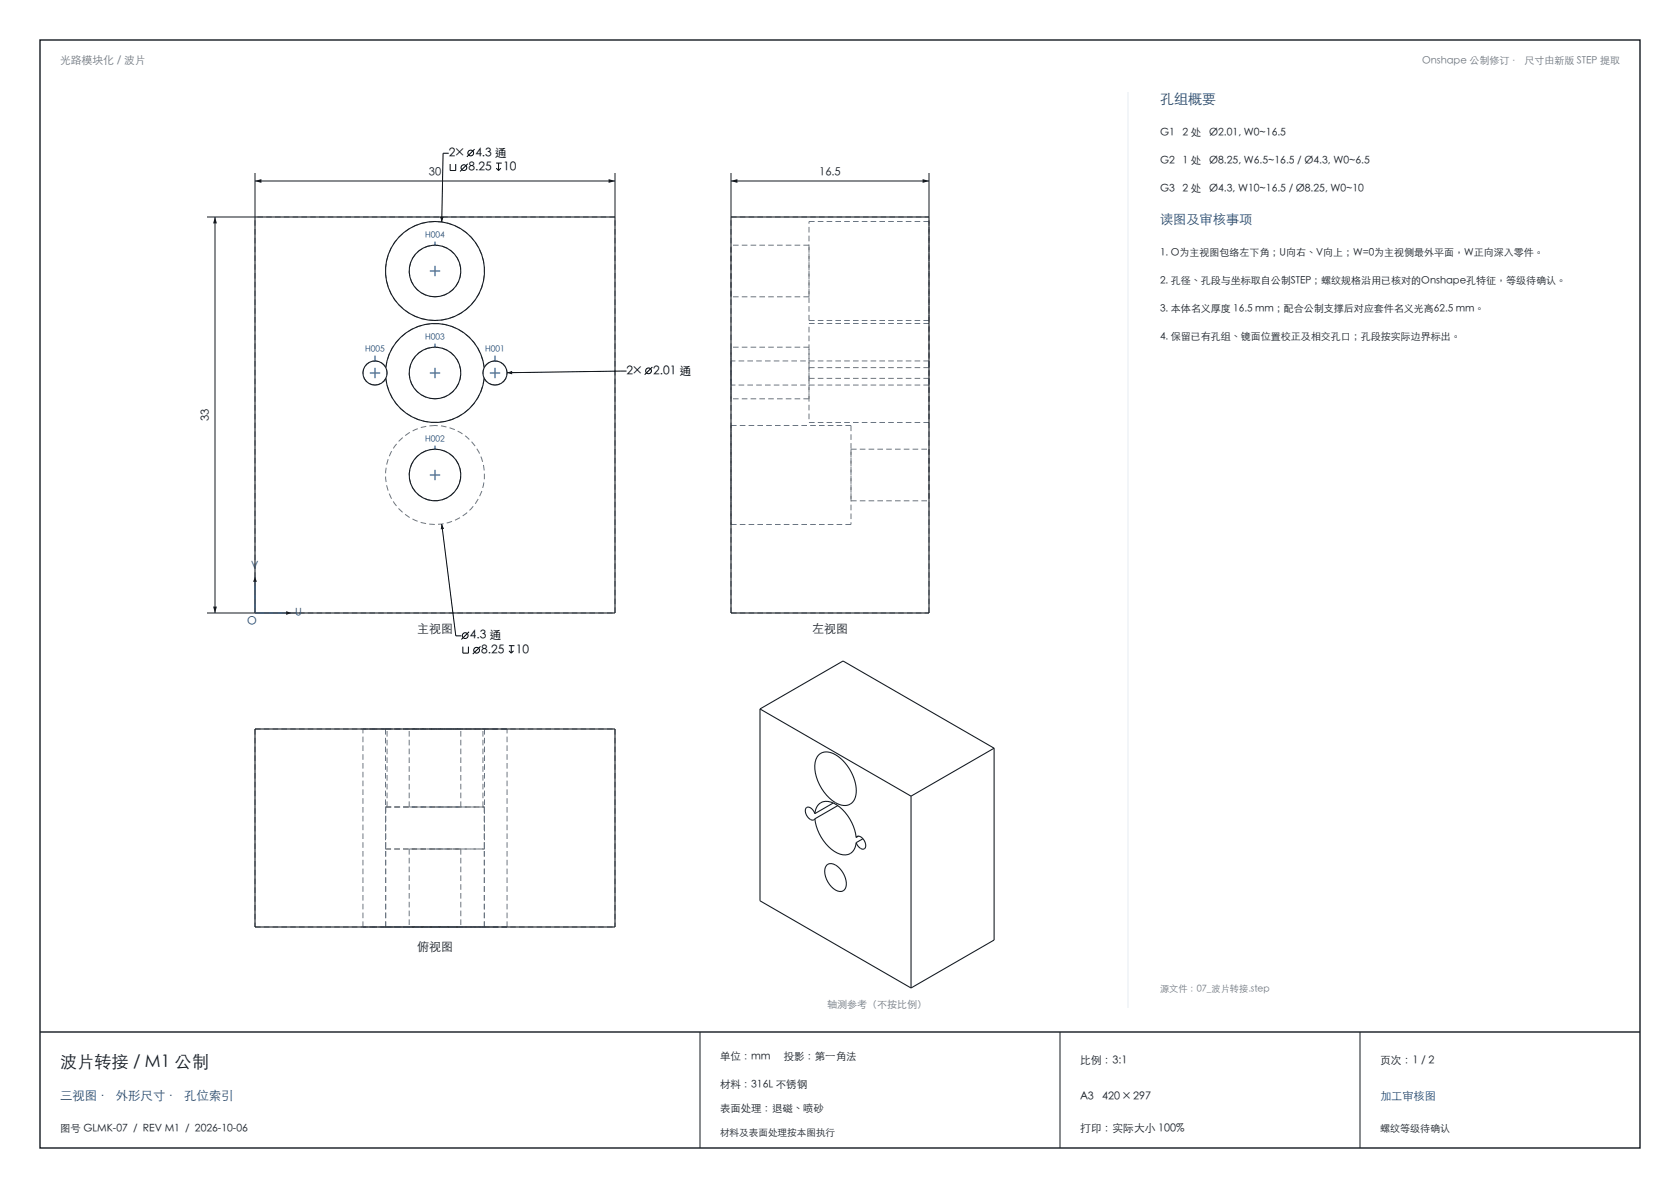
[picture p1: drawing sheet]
<svg xmlns="http://www.w3.org/2000/svg" width="420mm" height="297mm" viewBox="0 0 420 297" stroke-linecap="round" stroke-linejoin="round" font-family="sans-serif">
<path d="M10 10h400v277h-400zM10 258h400" fill="none" stroke="#141a21" stroke-width=".35"/>
<path d="M63.8 43.2v11M63.8 45.2h90M153.8 43.2v11M175 258v29M265 258v29M340 258v29" fill="none" stroke="#141a21" stroke-width=".25"/>
<g fill="none" stroke="#6b7580" stroke-width=".25" stroke-dasharray="1.4 .8" stroke-linecap="butt">
<path d="M153.8 54.2h-90M182.8 54.2h49.5M232.3 55.4h-30M108.8 74.2a6.4 6.4 0 0 1-5.8-9.3 6.4 6.4 0 0 1 10.9-1.1 6.4 6.4 0 0 1-3.9 10.3l-1.2 .1M182.8 74.2v-12.9M202.3 74.2h-19.5M202.3 74.2v-12.9M202.3 61.3h-19.5M93.8 96.3a3 3 0 0 1-2.8-4.3 3 3 0 0 1 5-.7 3 3 0 0 1-1.4 4.9l-.8 .1M96.4 91.9a12.4 12.4 0 0 1 12.4-11 12.4 12.4 0 0 1 12.3 11M108.8 99.7a6.4 6.4 0 0 1-5.8-9.3 6.4 6.4 0 0 1 10.9-1.1 6.4 6.4 0 0 1-3.9 10.3l-1.2 .1M108.8 80.1a12.4 12.4 0 0 1-11-18 12.4 12.4 0 0 1 21.1-1.5 12.4 12.4 0 0 1-8.5 19.4l-1.6 .1"/>
<path d="M121.1 94.6a12.4 12.4 0 0 1-12.3 11 12.4 12.4 0 0 1-12.4-11M123.8 96.3a3 3 0 0 1-2.8-4.3 3 3 0 0 1 5-.7 3 3 0 0 1-1.4 4.9l-.8 .1M182.8 96.3v-6.1M182.8 99.7v-12.9M202.3 91.9v-11M202.3 94.6v11M202.3 80.1v-24.7M202.3 99.7h-19.5M202.3 99.7v-12.9M202.3 94.6v-2.7M202.3 86.8h-19.5M232.3 80.1v-24.7"/>
<path d="M232.3 94.6v11M232.3 94.6v1.7M232.3 96.3v-6.1M232.3 90.2v1.7M232.3 91.9v-11M232.3 91.9h-30M232.3 94.6h-30M232.3 80.1h-30M232.3 96.3h-49.5M232.3 80.9h-30M232.3 90.2h-49.5M108.8 106.4a12.4 12.4 0 0 0-11 18 12.4 12.4 0 0 0 21.1 1.5 12.4 12.4 0 0 0-8.5-19.4l-1.6-.1"/>
<path d="M108.8 112.3a6.4 6.4 0 0 0-5.8 9.3 6.4 6.4 0 0 0 10.9 1.1 6.4 6.4 0 0 0-3.9-10.3l-1.2-.1M182.8 106.4v24.7M182.8 106.4h30M212.8 112.3h19.5M212.8 112.3v12.9M212.8 106.4v24.7M232.3 112.3v12.9M232.3 105.6h-30M182.8 131.1h30M212.8 125.2h19.5M63.8 153.2h90M63.8 153.2v-99"/>
<path d="M153.8 153.2v-99M182.8 153.2h49.5M182.8 153.2v-99M232.3 153.2v-99M63.8 182.2v49.5M63.8 182.2h90M90.7 182.2h6.1M93.8 182.2h-3.1M96.4 182.2h24.7M96.4 182.2v30M96.8 182.2h-3M102.3 182.2h12.9"/>
<path d="M108.8 182.2h-12.4M108.8 182.2h-6.5M115.2 182.2h-6.4M120.7 182.2h6.1M121.1 182.2h-12.3M121.1 182.2v30M123.8 182.2h-3.1M126.8 182.2h-3M153.8 182.2v49.5M96.4 201.7h24.7M96.4 212.2h24.7M96.4 201.7h.4"/>
<path d="M96.8 201.7v-19.5M102.3 201.7h12.9M102.3 212.2h12.9M102.3 201.7v-19.5M102.3 212.2v19.5M108.8 201.7h-6.5M108.8 201.7h-12.4M108.8 212.2h-6.5M108.8 212.2h-12.4M115.2 201.7h-6.4M115.2 212.2h-6.4M115.2 201.7v-19.5"/>
<path d="M115.2 212.2v19.5M120.7 201.7v-19.5M121.1 201.7h-.4M121.1 201.7h-12.3M121.1 212.2h-12.3M63.8 231.7h90M90.7 231.7h5.7M90.7 231.7v-49.5M93.8 231.7h-3.1M96.4 231.7h24.7M96.4 231.7v-30M96.4 231.7h-2.6"/>
<path d="M102.3 231.7h12.9M108.8 231.7h-6.5M108.8 231.7h-12.4M115.2 231.7h-6.4M121.1 231.7h-24.7M121.1 231.7h5.7M121.1 231.7v-30M121.1 231.7h-12.3M123.8 231.7h-2.7M126.8 231.7h-3M126.8 231.7v-49.5"/>
</g>
<g fill="none" stroke="#141a21" stroke-width=".27">
<path d="M63.8 54.2h90v99h-90zM182.8 54.2h49.5v99h-49.5zM96.4 94.6a12.4 12.4 0 0 0 12.4 11 12.4 12.4 0 0 0 12.3-11M96.4 91.9a3 3 0 0 0-4.5-1 3 3 0 0 0 0 4.7 3 3 0 0 0 4.5-1M96.4 91.9a12.4 12.4 0 0 1 12.4-11 12.4 12.4 0 0 1 12.3 11M96.4 91.9a3 3 0 0 1 0 2.7M121.1 91.9a3 3 0 0 1 4.5-1 3 3 0 0 1 0 4.7 3 3 0 0 1-4.5-1M121.1 91.9a3 3 0 0 0 0 2.7M63.8 182.2h90v49.5h-90z"/>
<circle cx="108.8" cy="67.7" r="12.4"/>
<circle cx="108.8" cy="67.7" r="6.5"/>
<circle cx="108.8" cy="93.2" r="6.5"/>
<circle cx="108.8" cy="118.8" r="6.5"/>
</g>
<g fill="#141a21">
<path d="M63.8 45.2l1.6-.4v.9z"/>
<path d="M152.2 44.8l1.6 .4-1.6 .5z"/>
</g>
<path d="M51.8 54.2h12M53.8 54.2v99M51.8 153.2h12" fill="none" stroke="#141a21" stroke-width=".25"/>
<g fill="#141a21">
<path d="M53.3 151.6h.9l-.4 1.6z"/>
<path d="M53.8 54.2l.4 1.6h-.9z"/>
</g>
<path d="M182.8 43.2v11M182.8 45.2h49.5M232.3 43.2v11" fill="none" stroke="#141a21" stroke-width=".25"/>
<g fill="#141a21">
<path d="M182.8 45.2l1.6-.4v.9z"/>
<path d="M230.7 44.8l1.6 .4-1.6 .5z"/>
</g>
<path d="M63.8 144.2v9h9" fill="none" stroke="#144578" stroke-width=".25"/>
<g fill="#141a21">
<path d="M71.6 152.8l1.2 .4-1.2 .5z"/>
<path d="M63.8 144.2l.4 1.2h-.9z"/>
</g>
<path d="M107.5 67.7h2.6M108.8 66.4v2.6M92.5 93.2h2.6M93.8 91.9v2.6M107.5 93.2h2.6M108.8 85.9v.9M108.8 91.9v2.6M122.5 93.2h2.6M123.8 91.9v2.6M107.5 118.7h2.6M108.8 117.4v2.6" fill="none" stroke="#144578" stroke-width=".25"/>
<circle cx="108.8" cy="86.8" r=".23" fill="#144578"/>
<path d="M123.8 88.9v1.3" fill="none" stroke="#144578" stroke-width=".25"/>
<circle cx="123.8" cy="90.2" r=".23" fill="#144578"/>
<path d="M93.8 88.9v1.3" fill="none" stroke="#144578" stroke-width=".25"/>
<circle cx="93.8" cy="90.2" r=".23" fill="#144578"/>
<path d="M108.8 111.4v.9" fill="none" stroke="#144578" stroke-width=".25"/>
<circle cx="108.8" cy="112.3" r=".23" fill="#144578"/>
<path d="M108.8 60.4v.9" fill="none" stroke="#144578" stroke-width=".25"/>
<circle cx="108.8" cy="61.3" r=".23" fill="#144578"/>
<g fill="none" stroke="#141a21" stroke-width=".27">
<path d="M190 177.2l37.8 21.8M190 177.2v48l37.8 21.8M190 177.2l20.8-12 37.7 21.8M204.7 188.7a3.5 3.5 0 0 1 4.7 .3 10.8 10.8 0 0 1 4.4 10.3 2.91 2.91 0 0 1-4.4 1.6 11 11 0 0 1-5.6-10.3l.2-.8zM227.8 199v48M248.5 187v48l-20.7 12M248.5 187l-20.7 12M203.7 204.7a11 11 0 0 0 6.3 8.8 2.92 2.92 0 0 0 4-2.8M203.7 203.4a1.73 1.73 0 0 0-2.1-1.5 2.12 2.12 0 0 0 1.9 3l.2-.2M203.7 203.4a3 3 0 0 1 1.6-2.8 3 3 0 0 1 3.1 .2 11.3 11.3 0 0 1 5.6 8.6M206.6 216.4a1.79 1.79 0 0 1 2.7 .1 5.2 5.2 0 0 1 2 5.7 1.8 1.8 0 0 1-2.9-.1 5.4 5.4 0 0 1-2-5.4zM208.3 200.7l-4.6 2.7"/>
<path d="M209.4 201.4l-5.7 3.3M214 209.4a.98 .98 0 0 1 1.7 .2 1.91 1.91 0 0 1 .4 2.6 1.76 1.76 0 0 1-2.1-1.5M214.6 209l-.6 .4M215.7 209.7l-1.7 1"/>
</g>
<path d="M282 23v229" fill="none" stroke="#e6edf2" stroke-width=".25"/>
<g fill="none" stroke="#000" stroke-width=".25">
<path d="M112.2 38.3h-1.4l-.4 17.2M118.6 37.3l-1.9 1.9M112.5 41v1.6h1.4v-1.6M116.9 41l-1.9 1.9M124 40.8h1.4M124.1 42.1l.5 .5M124.6 40.8v1.8M125.2 42.1l-.6 .5M156.6 92.8l-29.8 .4M163.1 91.8l-1.9 1.9M110.4 131l3.5 28h1.5M117.3 157.9l-2 2"/>
<path d="M115.7 161.7v1.6h1.4v-1.6M120.1 161.6l-1.9 1.9M127.2 161.4h1.4M127.2 162.7l.6 .6M127.8 161.4v1.9M128.4 162.7l-.6 .6"/>
<circle cx="117.7" cy="38.3" r=".72"/>
<circle cx="116" cy="41.9" r=".72"/>
<circle cx="162.1" cy="92.7" r=".72"/>
<circle cx="116.3" cy="158.9" r=".72"/>
<circle cx="119.2" cy="162.6" r=".72"/>
</g>
<path d="M110 54.2h.9l-.5 1.3zM126.8 93.2l1.2-.5v.9zM110.4 131l.6 1.2-.8 .1z" fill="#000"/>
<text font-size="4.3" fill="#141a21" x="15" y="267">波片转接 / M1 公制</text>
<text font-size="3.5" fill="#144578" x="290" y="26">孔组概要</text>
<text font-size="3.3" fill="#144578" x="290" y="56">读图及审核事项</text>
<text font-size="3.1" fill="#144578" x="15" y="275">三视图 · 外形尺寸 · 孔位索引</text>
<g font-size="3">
<text x="112.2" y="39.2">2×</text>
<text x="118.8" y="39.2">4.3 通</text>
<text x="117.1" y="42.9">8.25</text>
<text x="125.8" y="42.9">10</text>
<text x="156.6" y="93.7">2×</text>
<text x="163.3" y="93.7">2.01 通</text>
<text x="117.5" y="159.9">4.3 通</text>
<text x="120.3" y="163.5">8.25</text>
<text x="129" y="163.5">10</text>
</g>
<g font-size="3" fill="#141a21">
<text x="104.3" y="158.2">主视图</text>
<text x="203" y="158.2">左视图</text>
<text x="104.3" y="237.7">俯视图</text>
</g>
<g font-size="2.8" fill="#141a21">
<text x="107.2" y="43.9">30</text>
<text x="204.8" y="43.9">16.5</text>
<text x="52.4" y="105.3" transform="rotate(-90 52.4 105.3)">33</text>
</g>
<g font-size="2.8" fill="#144578">
<text x="61.8" y="156.2">O</text>
<text x="345" y="275">加工审核图</text>
</g>
<text font-size="2.7" fill="#6b7580" x="15" y="16">光路模块化 / 波片</text>
<g font-size="2.7" fill="#141a21">
<text x="270" y="266">比例：3:1</text>
<text x="345" y="266">页次：1 / 2</text>
<text x="270" y="275">A3</text>
<text x="275.5" y="275">420 × 297</text>
<text x="270" y="283">打印：实际大小 100%</text>
</g>
<g font-size="2.6" fill="#141a21">
<text x="290" y="34">G1</text>
<text x="295.7" y="34">2 处</text>
<text x="302.3" y="34">Ø2.01, W0~16.5</text>
<text x="290" y="41">G2</text>
<text x="295.7" y="41">1 处</text>
<text x="302.3" y="41">Ø8.25, W6.5~16.5 / Ø4.3, W0~6.5</text>
<text x="290" y="48">G3</text>
<text x="295.7" y="48">2 处</text>
<text x="302.3" y="48">Ø4.3, W10~16.5 / Ø8.25, W0~10</text>
<text x="180" y="265">单位：mm</text>
<text x="195.9" y="265">投影：第一角法</text>
<text x="180" y="272">材料：316L 不锈钢</text>
<text x="180" y="278">表面处理：退磁、喷砂</text>
<text x="15" y="283">图号 GLMK-07 / REV M1 / 2026-10-06</text>
</g>
<g font-size="2.6" fill="#144578">
<text x="62.8" y="142.2">V</text>
<text x="73.8" y="154">U</text>
</g>
<g font-size="2.5" fill="#6b7580">
<text x="355.5" y="16">Onshape 公制修订 · 尺寸由新版 STEP 提取</text>
<text x="206.8" y="252">轴测参考（不按比例）</text>
</g>
<g font-size="2.5" fill="#141a21">
<text x="290" y="64">1. O为主视图包络左下角；U向右、V向上；W=0为主视侧最外平面，W正向深入零件。</text>
<text x="290" y="71">2. 孔径、孔段与坐标取自公制STEP；螺纹规格沿用已核对的Onshape孔特征，等级待确认。</text>
<text x="290" y="78">3. 本体名义厚度 16.5 mm；配合公制支撑后对应套件名义光高62.5 mm。</text>
<text x="290" y="85">4. 保留已有孔组、镜面位置校正及相交孔口；孔段按实际边界标出。</text>
<text x="345" y="283">螺纹等级待确认</text>
</g>
<text font-size="2.4" fill="#141a21" x="180" y="284">材料及表面处理按本图执行</text>
<text font-size="2.3" fill="#6b7580" x="290" y="248">源文件：07_波片转接.step</text>
<g font-size="2.1" fill="#144578">
<text x="106.3" y="59.5">H004</text>
<text x="91.3" y="88">H005</text>
<text x="106.3" y="85">H003</text>
<text x="121.3" y="88">H001</text>
<text x="106.3" y="110.5">H002</text>
</g>
</svg>
